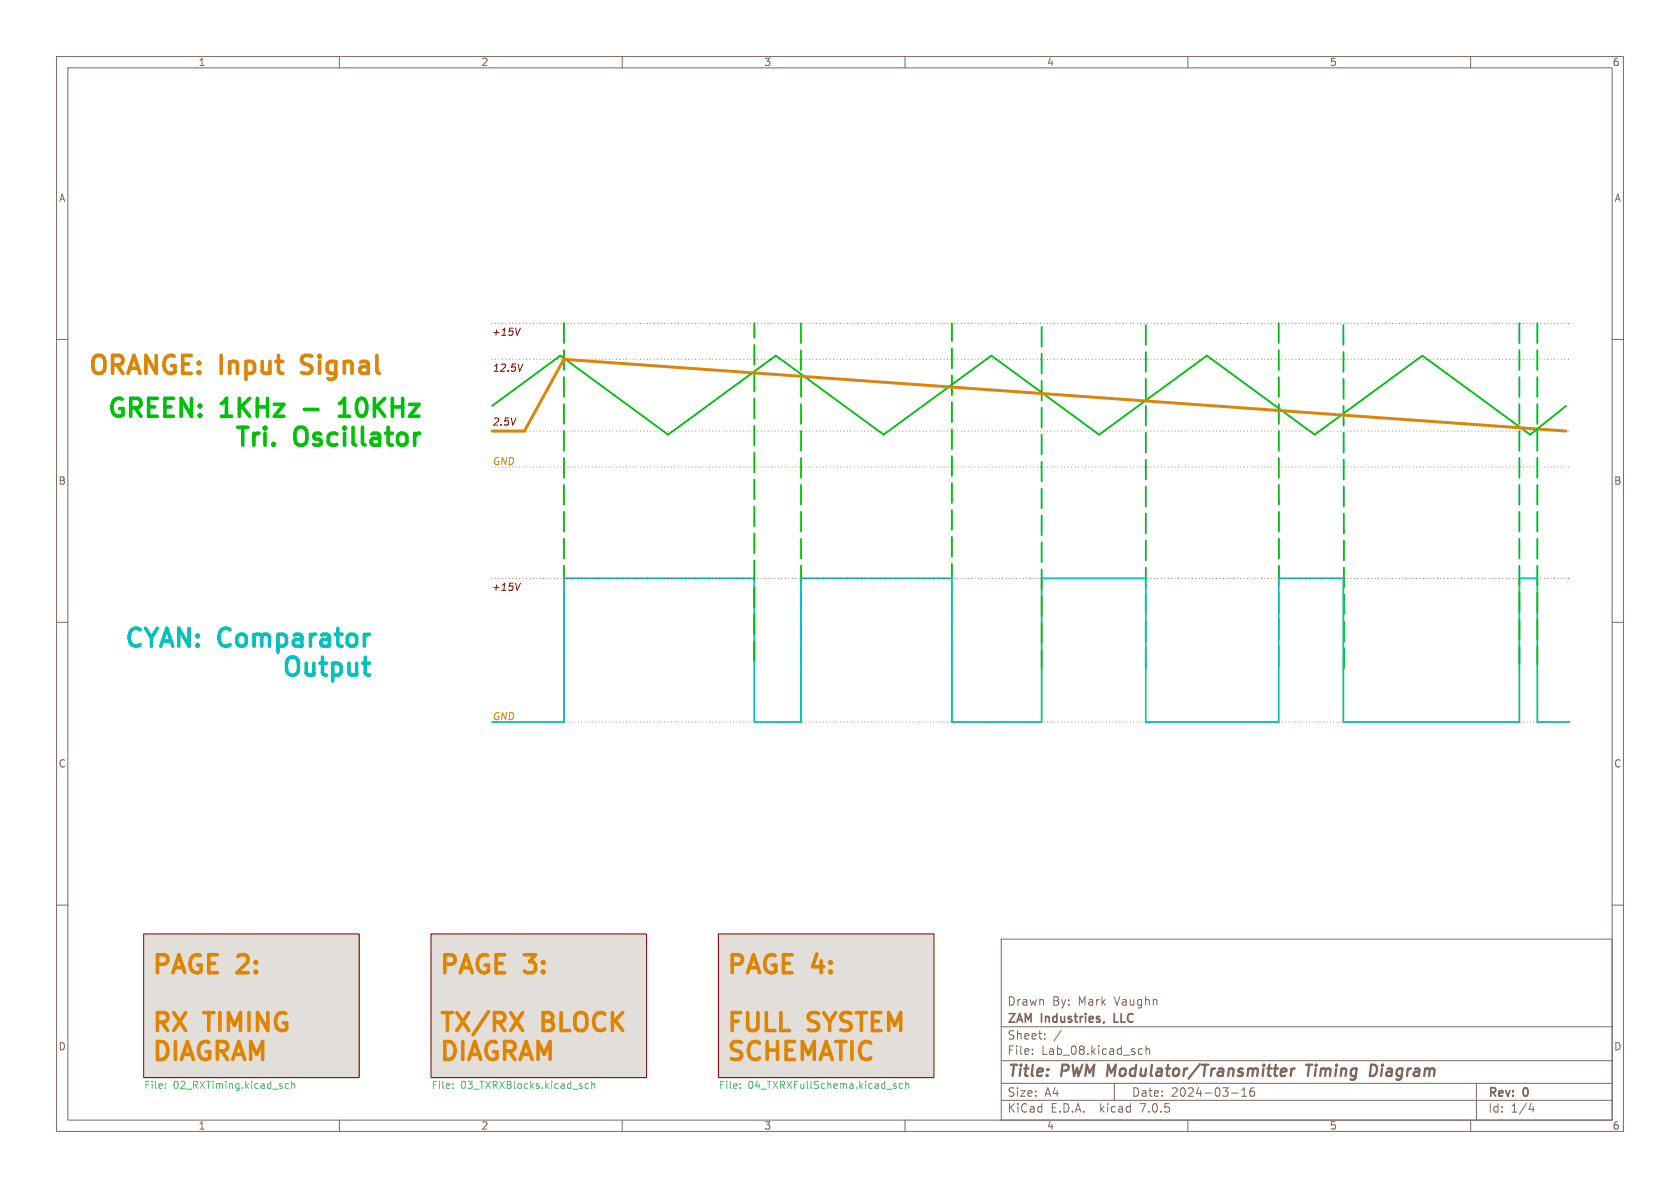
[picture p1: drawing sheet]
<svg xmlns="http://www.w3.org/2000/svg" width="297mm" height="210mm" viewBox="0 0 297 210" stroke-linecap="round" stroke-linejoin="round" font-family="sans-serif">
<g fill="none" stroke="#83655e" stroke-width=".18">
<path d="M10 10h277v190h-277zM12 12h273v186h-273zM60 10v2M110 10v2M160 10v2M210 10v2M260 10v2M10 60h2M285 60h2M10 110h2M285 110h2M10 160h2"/>
<path d="M285 160h2M177 166h108v32h-108zM60 198v2M110 198v2M160 198v2M177 194.5h108M177 191.5h108M177 187.5h108M177 181.5h108M182.5 186.3v.1M182.5 185.5v.1M184.7 183.6v.1"/>
<path d="M184.7 182.8v.1M187.6 182.1l-1.3 2M197 191.5v3M201.4 186.3h.6M201.4 185.5h.6M202.6 185.5l.2-.1 .4 .1v.9M202.6 184.9v1.5M210 198v2M217.7 193.2h1.2M219.5 193.8h.9M219.5 192.7l.5-.4v1.5M221.7 192.3a.59 .59 0 0 0-.7 .6v.6l.1 .2 .4 .1 .2-.1 .1-.5-.1-.3h-.5l-.2 .3"/>
<path d="M260 198v2M261 191.5v6.5M270.7 195l-.4 1.1h.9M271 195.6v1"/>
</g>
<path d="M226.8 188.9l.6 .1v.4l-1 .1M227.2 190.1l-.6 .1M228.3 188.9l-.1 1.3M228.9 188.9l-.4 .1-.2 .3M230.9 188.2h1.1M231.5 188.2l-.3 2M243.2 188.3l-.8-.1-.2 2h.4l.5-.3" fill="none" stroke="#83655e" stroke-width=".4"/>
<path d="M195.2 180.6l-.1 .2" fill="none" stroke="#83655e" stroke-width=".3"/>
<g fill="#e2ded9" stroke="#e2ded9" stroke-width=".18">
<path d="M127 165.1h38.1v25.4h-38.1z"/>
<path d="M76.2 165.1h38.1v25.4h-38.1z"/>
<path d="M25.4 165.1h38.1v25.4h-38.1z"/>
</g>
<path d="M25.4 165.1h38.1v25.4h-38.1zM76.2 165.1h38.1v25.4h-38.1zM127 165.1h38.1v25.4h-38.1z" fill="none" stroke="#7a0000" stroke-width=".18"/>
<g fill="none" stroke="#5ba46f" stroke-width=".18">
<path d="M29.2 192.3v.1M29.2 191.6v.1M51 191.6h-.3l-.3 .2 .1 .5h.5M51.6 191.7l.1-.1h.3l.1 .8M51.6 191.1v1.3M80 192.3v.1M80 191.6v.1M104.1 191.6h-.4l-.2 .2 .1 .5h.5M104.6 191.7l.2-.1h.3v.8M104.6 191.1v1.3M130.8 192.3v.1M130.8 191.6v.1"/>
<path d="M158 191.9l.4 .1 .1 .2-.2 .2-.4-.1M158 191.6h.4M159.6 191.6h-.4l-.2 .2 .1 .5h.5M160.1 191.7l.2-.1h.3l.1 .8M160.1 191.1v1.3"/>
</g>
<path d="M65 112.1h.3" fill="none" stroke="#00c2c2" stroke-width=".63"/>
<path d="M92 58l-.6 1.3M92 103.1l-.6 1.3" fill="none" stroke="#c20000" stroke-width=".18"/>
<path d="M90.3 179l2.1 3.2M92.4 179l-2.1 3.2" fill="none" stroke="#dd8500" stroke-width=".63"/>
<path d="M60 73.6h1.8M60.6 70.9l-.6 .4M74.2 76.6l-.6 .1" fill="none" stroke="#00c200" stroke-width=".63"/>
<path d="M87 71.8l12.1-8.9 19 13.9 19.1-13.9 19 13.9 19.1-13.9 19 13.9 19.1-13.9 19 13.9 19.1-13.9 19 13.9 6.4-5" fill="none" stroke="#00c200" stroke-width=".32"/>
<path d="M99.7 57.2v60.3M141.6 57.2v59.7M184.1 57.8v60.3M226.1 57.2v61M268.6 57.2v60.3M271.8 57.2v60.3M133.3 116.8v-59.6M168.3 117.5v-60.3M202.6 118.1v-60.9M237.6 118.1l-.1-60.9" fill="none" stroke="#00c200" stroke-width=".32" stroke-dasharray="3.5 1.3"/>
<path d="M87 127.6h12.7v-25.4h33.6v25.4h8.3v-25.4h26.7v25.4h15.8v-25.4h18.5v25.4h23.5v-25.4h11.4v25.4h31.1v-25.4h3.2v25.4h5.7" fill="none" stroke="#00c2c2" stroke-width=".32"/>
<path d="M99.7 63.5l177.2 12.7M99.7 63.5l-7 12.7h-5.7" fill="none" stroke="#dd8500" stroke-width=".51"/>
<path d="M87 82.6h190.5M87 127.6h190.5" fill="none" stroke="#804d00" stroke-width=".18" stroke-dasharray="0 .6"/>
<path d="M87 57.2h190.5M87 63.5h190.5M87 76.2h190.5M87 102.2h190.5" fill="none" stroke="#c20000" stroke-width=".18" stroke-dasharray="0 .6"/>
<g font-size="4.4" fill="#dd8500">
<text x="15.3" y="66.4">ORANGE: Input</text>
<text x="54.1" y="66.4">Signal</text>
<text x="26.7" y="172.4">PAGE 2:</text>
<text x="77.5" y="172.4">PAGE 3:</text>
<text x="128.3" y="172.4">PAGE 4:</text>
<text x="26.7" y="182.6">RX</text>
<text x="36.2" y="182.6">TIMING</text>
<text x="77.5" y="182.6">TX/RX</text>
<text x="95.8" y="182.6">BLOCK</text>
<text x="128.3" y="182.6">FULL</text>
<text x="142.8" y="182.6">SYSTEM</text>
<text x="26.7" y="187.7">DIAGRAM</text>
<text x="77.5" y="187.7">DIAGRAM</text>
<text x="128.3" y="187.7">SCHEMATIC</text>
</g>
<g font-size="4.4" fill="#00c200">
<text x="18.6" y="74">GREEN:</text>
<text x="38.9" y="74">1KHz</text>
<text x="54.4" y="74">-</text>
<text x="61.7" y="74">10KHz</text>
<text x="41.2" y="79.1">Tri.</text>
<text x="51.9" y="79.1">Oscillator</text>
</g>
<g font-size="4.4" fill="#00c2c2">
<text x="21.7" y="114.7">CYAN: Comparator</text>
<text x="49.5" y="119.8">Output</text>
</g>
<g font-size="2.8" fill="#83655e">
<text x="178" y="190.8">Title:</text>
<text x="187.5" y="190.8">PWM Modulator/Transmitter</text>
<text x="232" y="190.8">Timing</text>
<text x="243.8" y="190.8">Diagram</text>
</g>
<g font-size="2.1" fill="#83655e">
<text x="178" y="177.9">Drawn</text>
<text x="185.9" y="177.9">By:</text>
<text x="190.5" y="177.9">Mark</text>
<text x="197" y="177.9">Vaughn</text>
<text x="178" y="183.9">Sheet:</text>
<text x="178" y="181.1">ZAM</text>
<text x="184" y="181.1">Industries,</text>
<text x="197.3" y="181.1">LLC</text>
<text x="178" y="186.6">File:</text>
<text x="184" y="186.6">Lab_08.kicad_sch</text>
<text x="178" y="196.8">KiCad</text>
<text x="178" y="194">Size:</text>
<text x="184.6" y="194">A4</text>
<text x="185.7" y="196.8">E.D.A.</text>
<text x="194.4" y="196.8">kicad</text>
<text x="200" y="194">Date:</text>
<text x="201.5" y="196.8">7.0.5</text>
<text x="206.9" y="194">2024-03-16</text>
<text x="263" y="194.2">Rev:</text>
<text x="263" y="196.8">Id:</text>
<text x="267" y="196.8">1/4</text>
<text x="269.2" y="194.2">0</text>
</g>
<g font-size="1.8" fill="#83655e">
<text x="35" y="11.8">1</text>
<text x="85" y="11.8">2</text>
<text x="135" y="11.8">3</text>
<text x="185" y="11.8">4</text>
<text x="235" y="11.8">5</text>
<text x="285" y="11.8">6</text>
<text x="10.4" y="35.8">A</text>
<text x="285.4" y="35.8">A</text>
<text x="10.3" y="85.8">B</text>
<text x="285.3" y="85.8">B</text>
<text x="10.3" y="135.8">C</text>
<text x="285.3" y="135.8">C</text>
<text x="10.3" y="185.8">D</text>
<text x="285.3" y="185.8">D</text>
<text x="35" y="199.8">1</text>
<text x="85" y="199.8">2</text>
<text x="135" y="199.8">3</text>
<text x="185" y="199.8">4</text>
<text x="235" y="199.8">5</text>
<text x="285" y="199.8">6</text>
</g>
<g font-size="1.8" fill="#c20000">
<text x="86.9" y="59.4">+15V</text>
<text x="87" y="65.8">12.5V</text>
<text x="87" y="75.3">2.5V</text>
<text x="86.9" y="104.5">+15V</text>
</g>
<g font-size="1.8" fill="#dd8500">
<text x="87" y="82.3">GND</text>
<text x="87" y="127.4">GND</text>
</g>
<g font-size="1.8" fill="#5ba46f">
<text x="25.4" y="192.7">File:</text>
<text x="30.5" y="192.7">02_RXTiming.kicad_sch</text>
<text x="76.2" y="192.7">File:</text>
<text x="81.3" y="192.7">03_TXRXBlocks.kicad_sch</text>
<text x="127" y="192.7">File:</text>
<text x="132.1" y="192.7">04_TXRXFullSchema.kicad_sch</text>
</g>
</svg>
